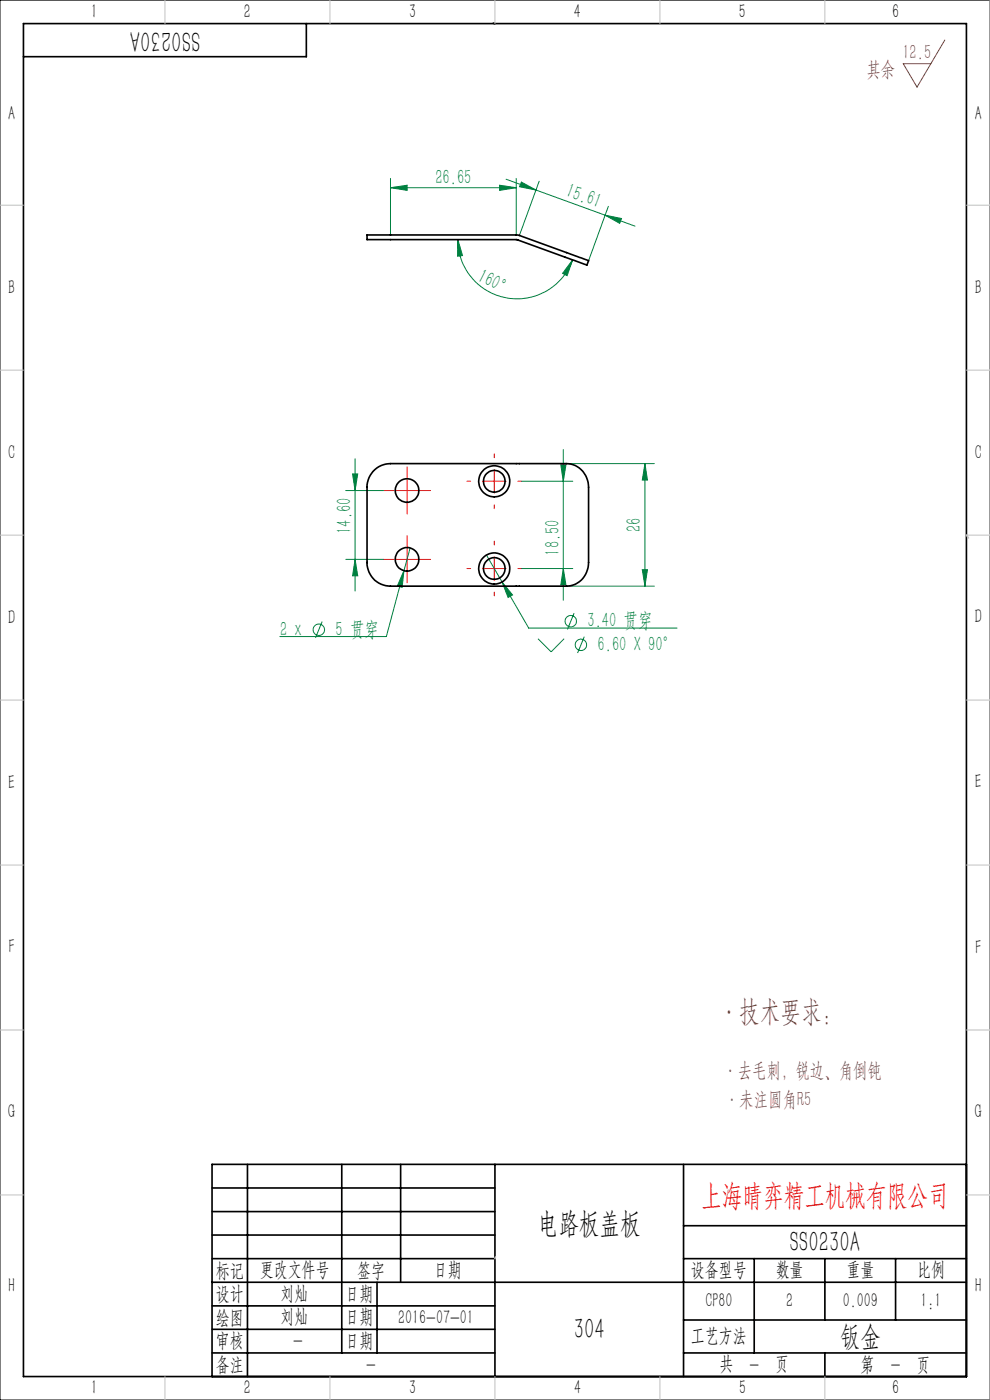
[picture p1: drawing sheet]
<svg xmlns="http://www.w3.org/2000/svg" width="210mm" height="297mm" viewBox="0 0 210 297" stroke-linecap="round" stroke-linejoin="round" font-family="sans-serif">
<g fill="none" stroke="#008040" stroke-width=".21">
<path d="M82.8 39.8l3.6-.5v1.1zM82.8 37.8v12M82.8 39.8h26.7M106 39.3l3.5 .5-3.5 .6zM107.4 38l20.9 7.6M109.5 37.8v12M110.6 38.6l3.1 1.7-3.5-.7zM114.4 38.4l-4.2 11.5M97.1 50.8l1 3.4-1.1 .2zM97.1 50.8a12.6 12.6 0 0 0 10.4 12.4 12.6 12.6 0 0 0 14-8.1M121.5 55.1l-1.2 3.4-1-.5zM128.3 45.6l3.5 .8-.4 1z"/>
<path d="M128.3 45.6l6.4 2.4M129 43.8l-4.2 11.5M75.3 97.3v28.1M119 98.6h1.1l-.6 3.5zM119.5 95.4v31.9M120.2 98.4h18.6M136.8 98.4l.5 3.4h-1.1zM136.8 98.4v26M73.3 104.1h8.1M73.3 118.7h8.1M74.8 100.5h1.1l-.6 3.6zM75.3 118.7l.6 3.5h-1.1z"/>
<path d="M87 116.2l-1.3 4.9M103.2 117.8l3.3 5.7M110.6 102.1h10.9M68.3 131.9l-1.4 3.4M85.7 121.1l-.4 3.5-1-.3zM85.7 121.1l-3.7 13.9h-22.6M106.5 123.5l2.2 2.7-.9 .5zM106.5 123.5l5.6 9.7h31.5M110.6 120.6h10.9M114.1 135.5l2.8 2.8 2.8-2.8M119.5 120.6l.6 3.5h-1.1zM120.2 124.4h18.6"/>
<path d="M121.8 130.1l-1.4 3.4M123.9 135.1l-1.4 3.4M136.2 120.9h1.1l-.5 3.5z"/>
<circle cx="67.6" cy="133.6" r="1.22"/>
<circle cx="121.1" cy="131.8" r="1.2"/>
<circle cx="123.2" cy="136.8" r="1.21"/>
</g>
<path d="M200.4 8.5l-5.9 10-2.9-5h5.9" fill="none" stroke="#804040" stroke-width=".21"/>
<g fill="none" stroke="#f00" stroke-width=".21">
<path d="M86.4 99.1v9.9M104.8 96.3v.8M104.8 99.6v5M81.4 104.1h9.9M81.4 118.7h9.9M86.4 113.7v9.9M99.1 102.1h.7M102.3 102.1h5.1M104.8 107.1v.8M104.8 114.8v.8M104.8 118.1v5M109.9 102.1h.7"/>
<path d="M99.1 120.6h.7M102.3 120.6h5.1M104.8 125.6v.8M109.9 120.6h.7"/>
</g>
<path d="M0 0h210v297h-210z" fill="none" stroke="#000" stroke-width=".21"/>
<g fill="none" stroke="#000" stroke-width=".35">
<path d="M5 5h200v287h-200zM65 5v7h-60M104.6 4.9l.4 .1M45 252h60M45 257h60M52.5 247v45M72.5 247v40M85 247v25M105 247v45M145 247v45M205 247h-160v45M45 267h60"/>
<path d="M45 262h60M45 277h60M80 272v15M145 267h60M145 260h60M160 267v20M175 267v13M190 267v13M205 272h-160M45 287h60M45 282h60M145 287h60"/>
<path d="M145 280h60M175 287v5"/>
</g>
<g fill="none" stroke="#c0c0c0" stroke-width=".21">
<path d="M35 0v5M70 0v5M105 0v5M140 0v5M175 0v5M210 0v297M0 43.5h5M205 43.5h5M0 78.5h5M205 78.5h5M0 113.5h5M205 113.5h5"/>
<path d="M0 148.5h5M205 148.5h5M0 183.5h5M205 183.5h5M0 218.5h5M205 218.5h5M0 253.5h5M205 253.5h5M35 292v5M70 292v5M105 292v5M140 292v5"/>
<path d="M175 292v5"/>
</g>
<path d="M205 113.5l.4 .6M105.1 266.7l-.1 .3" fill="none" stroke="#c0c0c0" stroke-width=".35"/>
<g fill="#008040">
<path d="M106.5 123.5l1.3 3.2 .9-.5zM85.7 121.1l-1.4 3.2 1 .3z"/>
<path d="M119 98.6h1.1l-.6 3.5zM119.5 120.6l.6 3.5h-1.1zM74.8 100.5h1.1l-.6 3.6zM75.3 118.7l.6 3.5h-1.1z"/>
<path d="M136.8 98.4l.5 3.4h-1.1zM136.2 120.9h1.1l-.5 3.5z"/>
<path d="M97.1 50.8l1 3.4-1.1 .2zM121.5 55.1l-1.2 3.4-1-.5z"/>
<path d="M110.6 38.6l3.1 1.7-3.5-.7zM128.3 45.6l3.5 .8-.4 1z"/>
<path d="M82.8 39.8l3.6-.5v1.1zM106 39.3l3.5 .5-3.5 .6z"/>
</g>
<g fill="none" stroke="#000" stroke-width=".35">
<path d="M77.9 49.8h31.8l15.1 5.5-.3 .9-14.9-5.4h-31.7zM79.1 100a4.9 4.9 0 0 1 3.7-1.6h37.4a4.9 4.9 0 0 1 4.6 5v15.9a4.9 4.9 0 0 1-4.6 5.1h-37.4a4.9 4.9 0 0 1-4.9-5.1v-16.5l.4-1.5z"/>
<circle cx="86.3" cy="118.6" r="2.5"/>
<circle cx="86.3" cy="104.1" r="2.51"/>
<circle cx="104.8" cy="102.1" r="2.31"/>
<circle cx="104.8" cy="102.1" r="3.3"/>
<circle cx="104.8" cy="120.6" r="3.3"/>
<circle cx="104.8" cy="120.6" r="2.3"/>
</g>
<g font-size="6.3">
<text x="42.4" y="6.5" transform="rotate(-180 42.4 6.5)">SS0230A</text>
<text x="114.1" y="261.5">电路板盖板</text>
<text x="167.6" y="265.5">SS0230A</text>
<text x="121.7" y="284">304</text>
<text x="178.1" y="285.5">钣金</text>
</g>
<text font-size="6.3" fill="#804040" x="152.4" y="216.5">·技术要求：</text>
<text font-size="6.3" fill="#f00" x="148.8" y="255.5">上海晴弈精工机械有限公司</text>
<g font-size="4.4" fill="#804040">
<text x="183.8" y="16">其余</text>
<text x="191.4" y="12.6">12.5</text>
<text x="153.4" y="228.6">·去毛刺，锐边、角倒钝</text>
<text x="153.8" y="234.7">·未注圆角R5</text>
</g>
<g font-size="4.4" fill="#008040">
<text x="92.4" y="38.9">26.65</text>
<text x="119.8" y="41.6" transform="rotate(20 119.8 41.6)">15.61</text>
<text x="101.1" y="59.6" transform="rotate(26 101.1 59.6)">160°</text>
<text x="74.5" y="113.2" transform="rotate(-90 74.5 113.2)">14.60</text>
<text x="135.9" y="113" transform="rotate(-90 135.9 113)">26</text>
<text x="118.6" y="117.9" transform="rotate(-90 118.6 117.9)">18.50</text>
<text x="59.4" y="134.9">2 x</text>
<text x="71.2" y="134.9">5 贯穿</text>
<text x="124.6" y="133.1">3.40 贯穿</text>
<text x="126.8" y="138.1">6.60 X 90°</text>
</g>
<g font-size="4.2">
<text x="19.3" y="3.7">1</text>
<text x="51.8" y="3.8">2</text>
<text x="86.8" y="3.8">3</text>
<text x="121.8" y="3.7">4</text>
<text x="156.8" y="3.8">5</text>
<text x="189.3" y="3.7">6</text>
<text x="1.8" y="25.5">A</text>
<text x="206.8" y="25.5">A</text>
<text x="1.8" y="62.3">B</text>
<text x="206.8" y="62.3">B</text>
<text x="1.8" y="97.3">C</text>
<text x="206.8" y="97.3">C</text>
<text x="1.8" y="132.3">D</text>
<text x="206.8" y="132.3">D</text>
<text x="1.8" y="167.3">E</text>
<text x="206.8" y="167.2">E</text>
<text x="1.8" y="202.3">F</text>
<text x="206.8" y="202.3">F</text>
<text x="1.8" y="237.3">G</text>
<text x="206.8" y="237.3">G</text>
<text x="1.8" y="274">H</text>
<text x="45.8" y="270.8">标记</text>
<text x="45.8" y="275.8">设计</text>
<text x="55.1" y="270.7">更改文件号</text>
<text x="59.5" y="275.8">刘灿</text>
<text x="73.3" y="275.8">日期</text>
<text x="75.8" y="270.8">签字</text>
<text x="92" y="270.8">日期</text>
<text x="146.6" y="270.7">设备型号</text>
<text x="164.5" y="270.8">数量</text>
<text x="179.5" y="270.8">重量</text>
<text x="194.5" y="270.8">比例</text>
<text x="206.8" y="274">H</text>
<text x="45.8" y="280.8">绘图</text>
<text x="59.5" y="280.8">刘灿</text>
<text x="73.3" y="280.8">日期</text>
<text x="84.5" y="280.8">2016-07-01</text>
<text x="149.7" y="277.3">CP80</text>
<text x="166.8" y="277.3">2</text>
<text x="178.8" y="277.3">0.009</text>
<text x="195.3" y="277.3">1:1</text>
<text x="45.8" y="285.8">审核</text>
<text x="62.2" y="285.8">-</text>
<text x="73.3" y="285.8">日期</text>
<text x="146.6" y="284.8">工艺方法</text>
<text x="45.8" y="290.8">备注</text>
<text x="77.7" y="290.8">-</text>
<text x="152.6" y="290.7">共</text>
<text x="159" y="290.8">-</text>
<text x="164.4" y="290.7">页</text>
<text x="182.6" y="290.8">第</text>
<text x="189" y="290.8">-</text>
<text x="194.4" y="290.8">页</text>
<text x="19.3" y="295.8">1</text>
<text x="51.8" y="295.8">2</text>
<text x="86.8" y="295.8">3</text>
<text x="121.8" y="295.8">4</text>
<text x="156.8" y="295.8">5</text>
<text x="189.3" y="295.8">6</text>
</g>
</svg>
